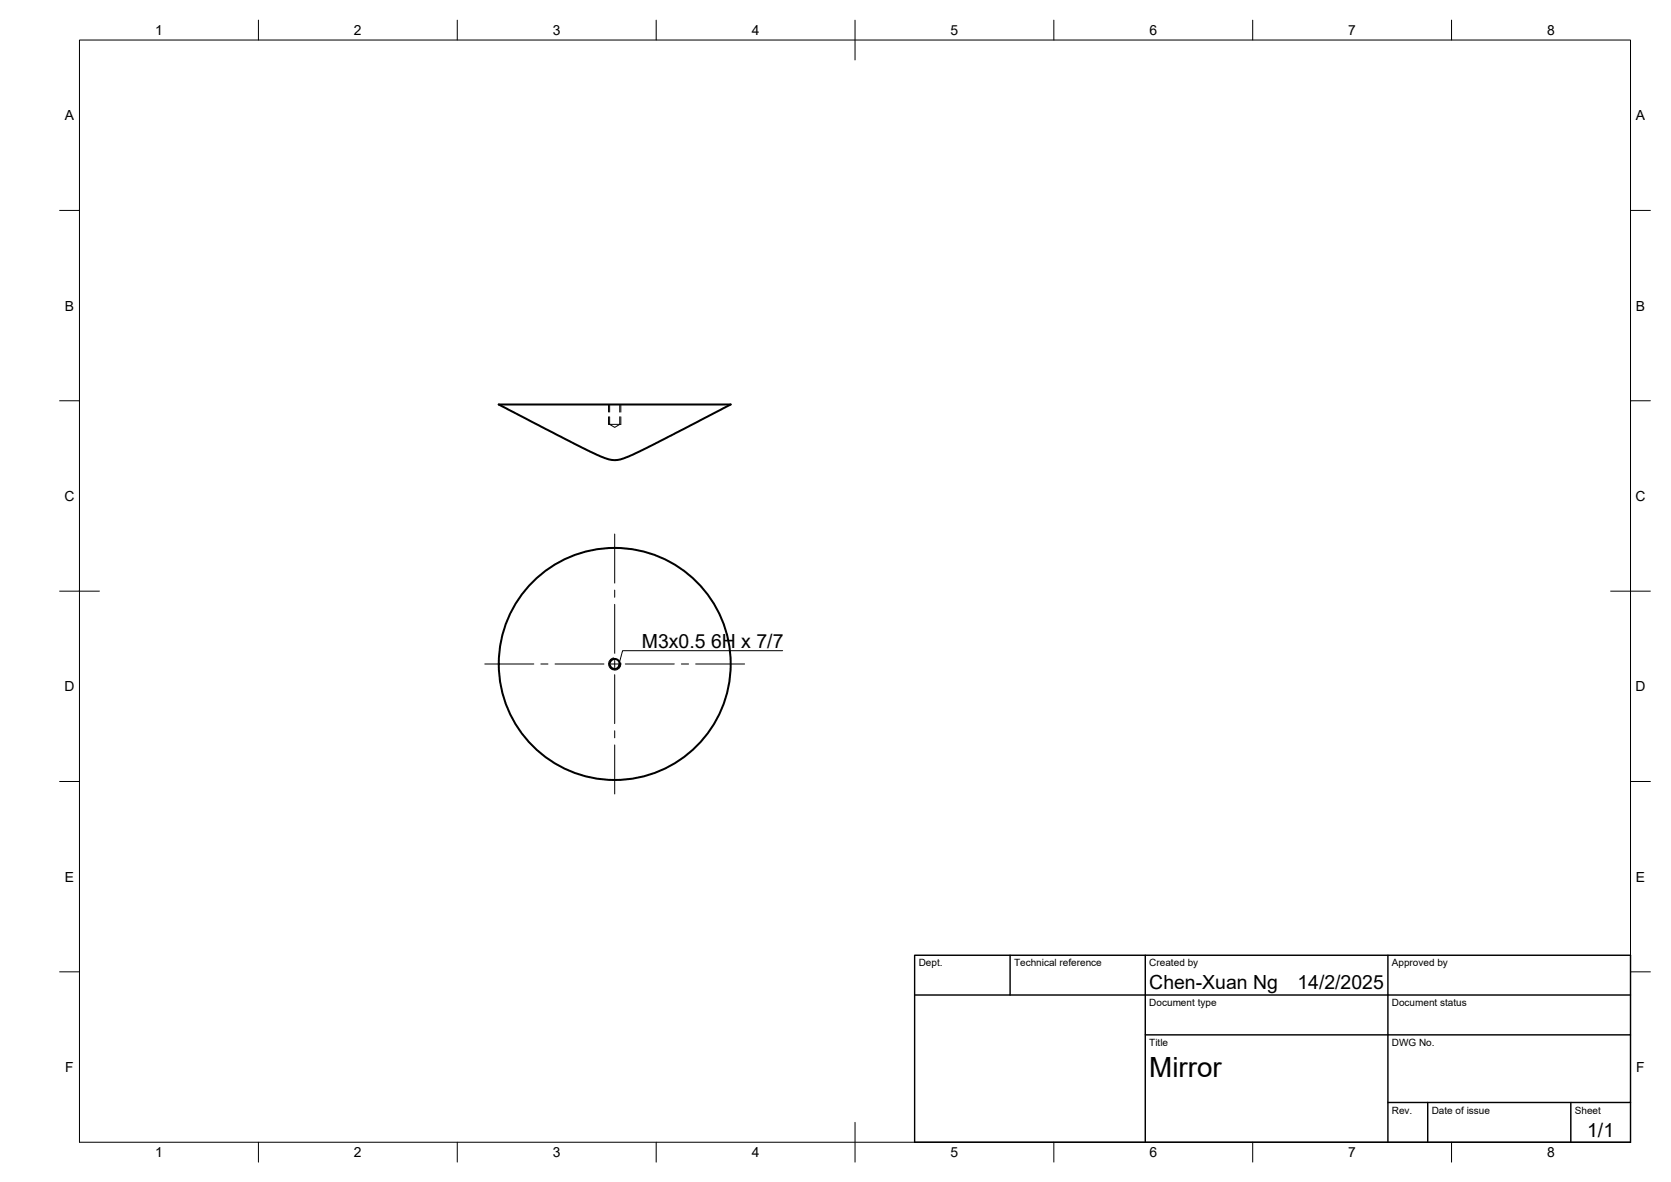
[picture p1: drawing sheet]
<svg xmlns="http://www.w3.org/2000/svg" width="420mm" height="297mm" viewBox="0 0 420 297" stroke-linecap="round" stroke-linejoin="round" font-family="sans-serif">
<!-- layer: Visible -->
<g fill="none" stroke="#000" stroke-width=".51">
<path d="M125.4 101.6h58.3l-22.2 11.5a20.4 20.4 0 0 1-6.9 2.5 24.5 24.5 0 0 1-8.4-3.2z"/>
<circle cx="154.6" cy="166.9" r="1.26"/>
<circle cx="154.6" cy="166.9" r="29.2"/>
</g>
<!-- layer: Hidden -->
<path d="M153 106.6h3.1M153.3 104.7v1.9l1.3 .8 1.2-.8v-1.9M153.3 101.6v2M155.8 101.6v2" fill="none" stroke="#000" stroke-width=".25"/>
<!-- layer: Hidden Narrow -->
<path d="M153 101.6v2M153 104.7v1.9M156.1 101.6v2M156.1 104.7v1.9" fill="none" stroke="#000" stroke-width=".25"/>
<!-- layer: Visible Narrow -->
<path d="M154.3 165.3a1.53 1.53 0 0 0-1.2 1.8 1.53 1.53 0 0 0 1.7 1.3 1.53 1.53 0 0 0 1.3-1.8" fill="none" stroke="#000" stroke-width=".25"/>
<!-- layer: BORDER -->
<g fill="none" stroke="#000" stroke-width=".25">
<path d="M20 10.1h390v276.9h-390zM65 5.1v5M115 5.1v5M165 5.1v5M215 5.1v10M265 5.1v5M315 5.1v5M365 5.1v5M15 52.9h5M410 52.9h5M15 100.7h5M410 100.7h5"/>
<path d="M15 148.6h10M405 148.6h10M15 196.4h5M410 196.4h5M15 244.2h5M410 244.2h5M65 287v5M115 287v5M165 287v5M215 282.1v9.9M265 287v5M315 287v5"/>
<path d="M365 287v5"/>
</g>
<!-- layer: TITLEBLOCK -->
<path d="M230 240.1h180v46.9h-180zM230 250h180M254 240.1v9.9M288 240.1v46.9M349 240.1v46.9M288 260.1h122M349 277.1h61M359 277.1v9.9M395 277.1v9.9" fill="none" stroke="#000" stroke-width=".36"/>
<!-- layer: Smart Centers -->
<g fill="none" stroke="#000" stroke-width=".25">
<path d="M154.6 134.2v12.3M154.6 148.3v1.8M154.6 151.9v12.3M121.9 166.9h12.3M136 166.9h1.8M139.6 166.9h12.3M153.7 166.9h1.7M154.6 166v1.8M154.6 169.6v12.2M157.2 166.9h12.3M171.3 166.9h1.8M174.9 166.9h12.3"/>
<path d="M154.6 183.6v1.8M154.6 187.2v12.3"/>
</g>
<!-- layer: Hole Notes -->
<path d="M196.8 163.5h-40.3l-1.1 4.3" fill="none" stroke="#000" stroke-width=".25"/>
<text font-size="7" x="289" y="270.6">Mirror</text>
<g font-size="4.9">
<text x="161.4" y="162.8">M3x0.5</text>
<text x="178.8" y="162.8">6H x 7/7</text>
<text x="289" y="248.5">Chen-Xuan Ng</text>
<text x="326.2" y="248.5">14/2/2025</text>
<text x="399.1" y="285.7">1/1</text>
</g>
<g font-size="3.5">
<text x="39" y="8.8">1</text>
<text x="89" y="8.8">2</text>
<text x="139" y="8.8">3</text>
<text x="189" y="8.8">4</text>
<text x="239" y="8.8">5</text>
<text x="289" y="8.8">6</text>
<text x="339" y="8.8">7</text>
<text x="389" y="8.8">8</text>
<text x="16.3" y="30.2">A</text>
<text x="411.3" y="30.2">A</text>
<text x="16.3" y="78">B</text>
<text x="411.3" y="78">B</text>
<text x="16.2" y="125.9">C</text>
<text x="411.2" y="125.9">C</text>
<text x="16.2" y="173.7">D</text>
<text x="411.2" y="173.7">D</text>
<text x="16.3" y="221.6">E</text>
<text x="411.3" y="221.6">E</text>
<text x="16.4" y="269.4">F</text>
<text x="411.4" y="269.4">F</text>
<text x="39" y="290.8">1</text>
<text x="89" y="290.8">2</text>
<text x="139" y="290.8">3</text>
<text x="189" y="290.8">4</text>
<text x="239" y="290.8">5</text>
<text x="289" y="290.8">6</text>
<text x="339" y="290.8">7</text>
<text x="389" y="290.8">8</text>
</g>
<g font-size="2.5">
<text x="231" y="242.9">Dept.</text>
<text x="255" y="242.9">Technical reference</text>
<text x="289" y="242.9">Created by</text>
<text x="350" y="242.9">Approved by</text>
<text x="289" y="252.8">Document type</text>
<text x="350" y="252.8">Document status</text>
<text x="289" y="262.9">Title</text>
<text x="350" y="262.9">DWG No.</text>
<text x="350" y="279.9">Rev.</text>
<text x="360" y="279.9">Date of issue</text>
<text x="396" y="279.9">Sheet</text>
</g>
</svg>
